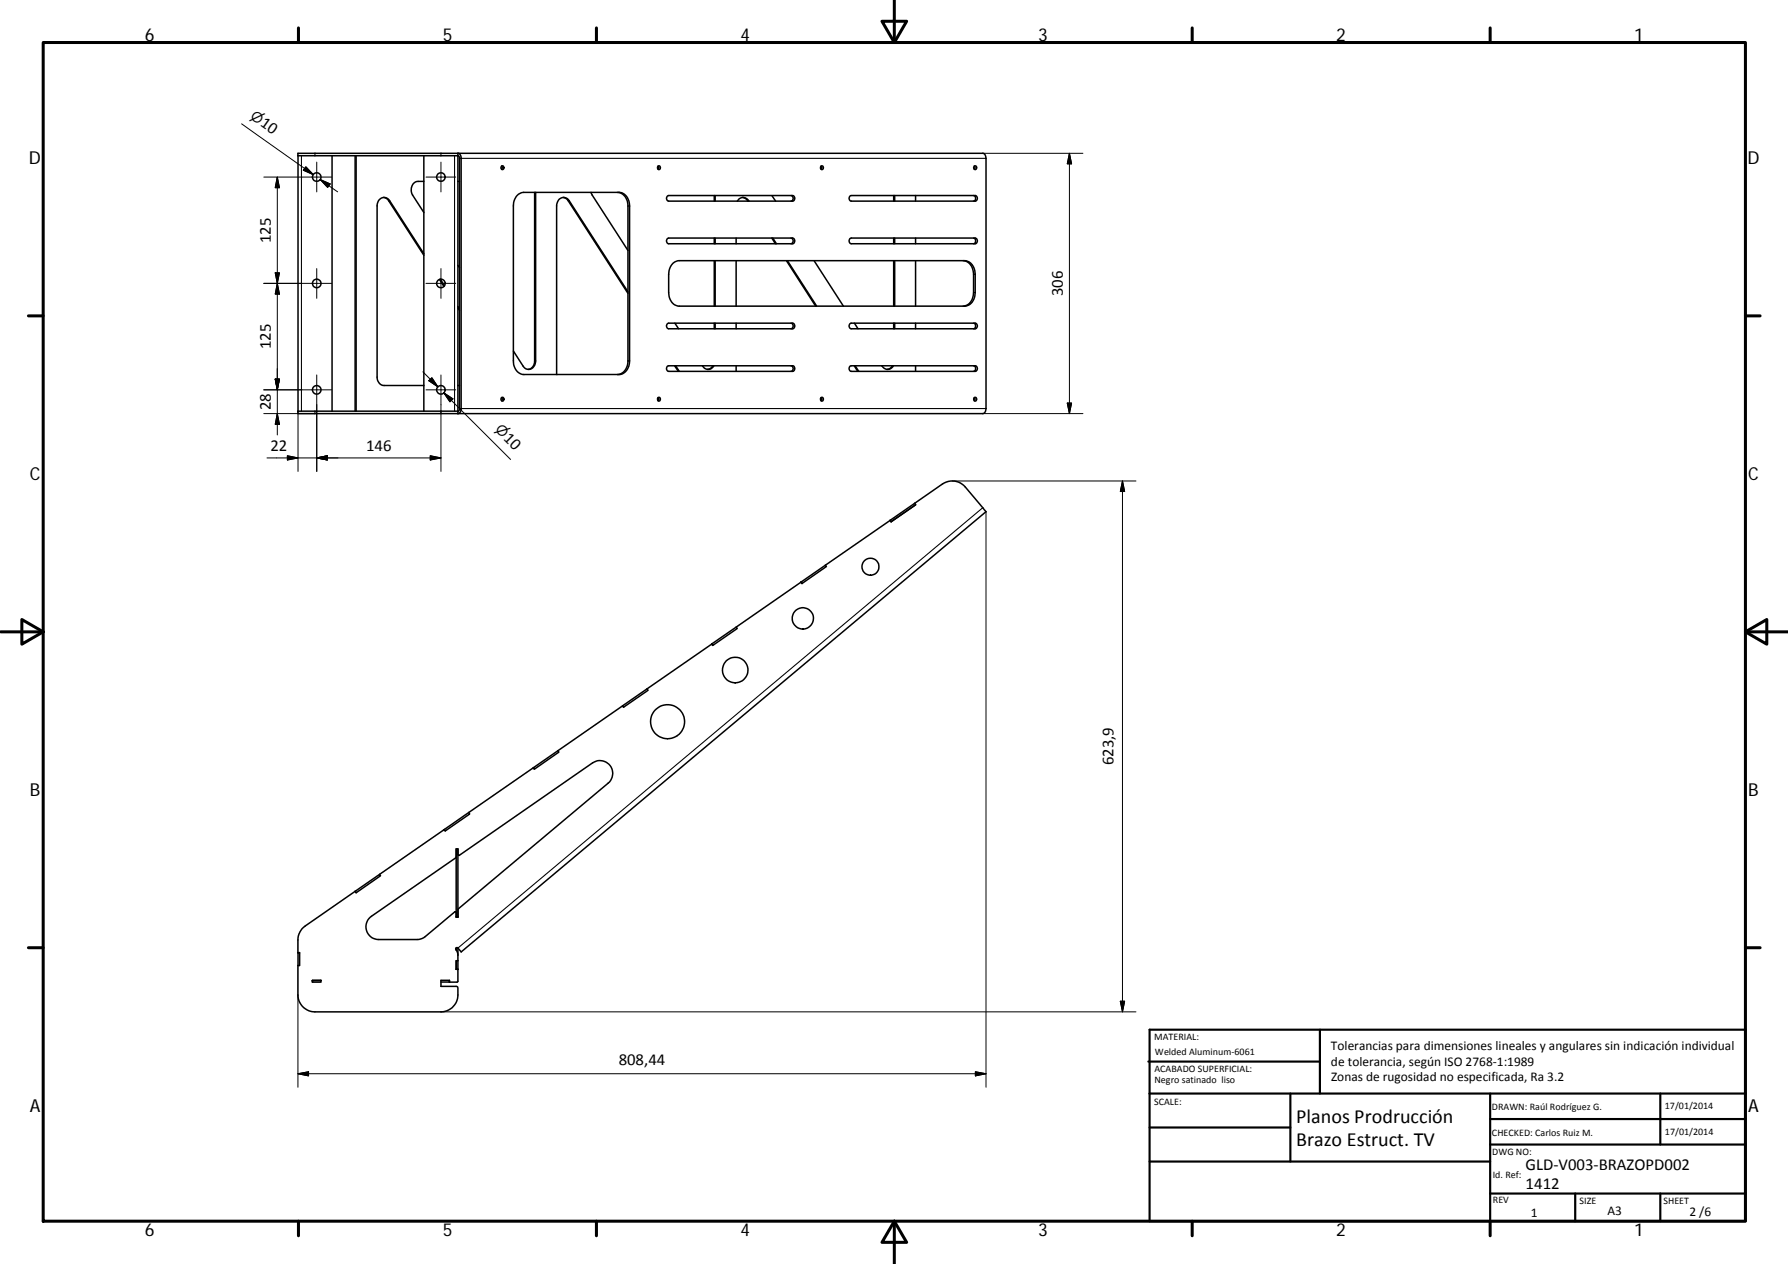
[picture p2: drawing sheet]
<svg xmlns="http://www.w3.org/2000/svg" width="420mm" height="297mm" viewBox="0 0 420 297" stroke-linecap="round" stroke-linejoin="round" font-family="sans-serif">
<g fill="none" stroke="#000" stroke-width=".36">
<path d="M70 36.6h37.2a.61 .61 0 0 1 .8 .6v58.8a.73 .73 0 0 1-1.1 .6h-36.9M78 36.6v60M83.4 36.6v60M83.7 36.6v60M99.6 36.6v60M107.6 36h-37.6v61.2h37.6M107.6 36v61.2M107.6 36h123.3l.4 .1 .2 .4 .2 .7v58.8l-.2 .8-.4 .4h-123.5M107.6 36l.5 .3 .3 .7v59l-.2 .8-.6 .4M117.9 39l.1 .3-.1 .5M117.9 39a.39 .39 0 0 1 .5 .2 .39 .39 0 0 1-.1 .5 .39 .39 0 0 1-.6-.1zM154.7 39l.1 .4-.1 .4"/>
<path d="M154.7 39a.39 .39 0 0 1 .5 .2 .39 .39 0 0 1-.2 .5 .39 .39 0 0 1-.5-.1zM192.9 39l.2 .4-.2 .4M228.9 39l.2 .3-.2 .5M229 39a.39 .39 0 0 1 .5 .2 .39 .39 0 0 1-.1 .5 .39 .39 0 0 1-.6-.1zM90.2 46.4l1 .5 8.4 13.1M99.6 59.6l-8-12.4a1.62 1.62 0 0 0-2-.7 1.62 1.62 0 0 0-1 1.9v40.2a1.88 1.88 0 0 0 1.7 2h9.3M99.6 42.6a2.78 2.78 0 0 0-2.2 .3 2.3 2.3 0 0 0-.4 2.9l2.6 4.1M107.6 42.6h.4M121.6 45.9l.9-.6 .6-.1h22.4a2.9 2.9 0 0 1 2.4 3.2v36.4a2.94 2.94 0 0 1-2.4 3.2h-22.4a2.89 2.89 0 0 1-2.5-3.2v-36.4l.2-1.2zM125.6 45.2v39.6a1.88 1.88 0 0 1-1.5 2M125.9 45.2v39.6a1.62 1.62 0 0 1-1 1.8 1.62 1.62 0 0 1-2-.6l-2.3-3.5M132.3 46.4l.8 .3 .4 .5 14.1 21.7"/>
<path d="M138.9 45.2l8.7 13.7M145.1 45.2a2.89 2.89 0 0 1 2.5 3.2v36.4a2.93 2.93 0 0 1-2.5 3.2M156.9 56l29.4-.1a.69 .69 0 0 1 .5 .7 .69 .69 0 0 1-.5 .7h-29.2a.72 .72 0 0 1-.2-1.3zM156.9 46.1l29.4-.1a.68 .68 0 0 1 .5 .6 .68 .68 0 0 1-.5 .7h-29.2a.71 .71 0 0 1-.2-1.2zM167.8 46v1.3M167.8 55.9v1.4M168.1 46v1.3M168.1 55.9v1.4M173 55.9v1.4M174.5 46.4l.8 .3 .5 .6M176 47.3a1.51 1.51 0 0 0-1.4-.9 1.51 1.51 0 0 0-1.3 .9M181.4 55.9l.8 1.4"/>
<path d="M181.4 46l.9 1.3M181.6 55.9l.8 1.4M185.9 55.9a.69 .69 0 0 1 .5 .7 .69 .69 0 0 1-.5 .7M185.9 46a.68 .68 0 0 1 .5 .6 .68 .68 0 0 1-.5 .7M199.8 46.1l29.4-.1a.68 .68 0 0 1 .5 .6 .68 .68 0 0 1-.5 .7h-29.2a.71 .71 0 0 1-.2-1.2zM199.8 56l29.4-.1a.69 .69 0 0 1 .5 .7 .69 .69 0 0 1-.5 .7h-29.2a.72 .72 0 0 1-.2-1.3zM210 46v1.3M210 55.9v1.4M210.2 46v1.3M210.2 55.9v1.4M215.1 46v1.3M215.1 55.9v1.4"/>
<path d="M228.8 46a.69 .69 0 0 1 .5 .6 .69 .69 0 0 1-.5 .7M228.8 55.9a.71 .71 0 0 1 .5 .7 .71 .71 0 0 1-.5 .7M103.3 65.7l1 1.6M103.5 65.6l.9 1.6M107.6 72.4l.4 .6M107.6 72l.4 .6M107.6 62.3l.4 .6M147.6 68.6l-13.9-21.4a1.58 1.58 0 0 0-1.8-.7 1.58 1.58 0 0 0-1.1 1.5v40M156.9 76.1l29.4-.2a.68 .68 0 0 1 .5 .7 .68 .68 0 0 1-.5 .7h-29.2a.71 .71 0 0 1-.2-1.2zM158.1 61.9l.6-.4 .9-.2h67.1a2.92 2.92 0 0 1 2.5 3.2v4.2a2.89 2.89 0 0 1-2.5 3.2h-67.1a2.89 2.89 0 0 1-2.5-3.2l.1-5.1 .4-1.1zM158.6 75.9l.9 1.4M167.8 61.3v10.6"/>
<path d="M167.8 75.9v1.4M168.1 61.3v10.6M168.1 75.9v1.4M173 61.3v10.6M173 75.9v1.4M184.8 61.3l6.9 10.6M185 61.3l6.9 10.6M185.9 75.9a.68 .68 0 0 1 .5 .7 .68 .68 0 0 1-.5 .7M191.3 61.3l6.9 10.6M199.8 76.1l29.4-.2a.68 .68 0 0 1 .5 .7 .68 .68 0 0 1-.5 .7h-29.2a.71 .71 0 0 1-.2-1.2zM200.8 75.9l.8 1.4M210 61.3v10.6"/>
<path d="M210 75.9v1.4M210.2 61.3v10.6M210.2 75.9v1.4M215.1 61.3v10.6M215.1 75.9v1.4M226.3 61.3a2.97 2.97 0 0 1 2.5 3.2v4.2a2.93 2.93 0 0 1-2.5 3.2M228.8 75.9a.69 .69 0 0 1 .5 .7 .69 .69 0 0 1-.5 .7M107.6 90.6h.4M117.9 93.5l.1 .2-.1 .5M117.9 93.4a.39 .39 0 0 1 .5 .4 .39 .39 0 0 1-.6 .3l-.1-.3zM154.7 93.5l.1 .3-.1 .4M154.7 93.4a.39 .39 0 0 1 .5 .4 .39 .39 0 0 1-.6 .3z"/>
<path d="M156.9 86h29.4a.68 .68 0 0 1 .5 .6 .68 .68 0 0 1-.5 .7h-29.2a.72 .72 0 0 1-.2-1.3zM158.5 86l.9 1.3M158.8 86l.8 1.3M165 86a1.51 1.51 0 0 0 1.4 .8 1.51 1.51 0 0 0 1.4-.8M167.5 86l-.5 .6-.7 .2M173 86v1.3M185.9 86a.68 .68 0 0 1 .5 .6 .68 .68 0 0 1-.5 .7M192.9 93.5l.2 .3-.2 .4M193 93.4a.39 .39 0 0 1 .5 .4 .39 .39 0 0 1-.6 .3l-.1-.5zM199.8 86h29.4a.68 .68 0 0 1 .5 .6 .68 .68 0 0 1-.5 .7h-29.2a.72 .72 0 0 1-.2-1.3zM200.7 86l.9 1.3M200.9 86l.9 1.3"/>
<path d="M209.7 86l-.5 .6-.7 .2M209.9 86a1.51 1.51 0 0 1-1.3 .8 1.51 1.51 0 0 1-1.4-.8M215.1 86v1.3M228.8 86a.69 .69 0 0 1 .5 .6 .69 .69 0 0 1-.5 .7M228.9 93.5l.2 .2-.2 .5M229 93.4a.38 .38 0 0 1 .5 .4 .38 .38 0 0 1-.6 .3l-.1-.3zM214.9 118.3l-26.7 18.5M214.9 118.3l.3 .3-5.8 4-.2-.3 .2 .3M214.9 118.3l6.6-4.6a4 4 0 0 1 5.3 .7l4.9 5.8-123.3 103.5-.8-.9M215.1 118.6l-5.7 4M188.2 136.8l-78.1 54.1M188.2 136.8h.1"/>
<path d="M188.2 136.8l.3 .3M194 132.8l.2 .3-5.8 4-.2-.3M209.4 122.6h.1M173 147.4l.2 .3-5.7 4-.2-.4 .2 .4M131.1 176.4l.2 .3-5.7 4-.2-.3 .2 .3M152.1 161.9l.2 .3-5.8 4-.2-.3 .2 .3M104.4 194.9l.2 .4M104.4 194.9l-32.7 22.7a4.1 4.1 0 0 0-1.7 3.3v12.9a4 4 0 0 0 4 4h29.6a4 4 0 0 0 4-4v-1.6l-.1-.3-3.9-.1v-1.4h2v.4l2-.1v-7.9M107.2 199.5v16M107.6 199.5v16M110.1 190.9l.3 .4-5.8 4-.2-.4M110.1 190.9l-5.7 4"/>
<path d="M87 215.6l20.1-14 .1-2.1h.4v1.3l.3 .2 31.4-21.7a3 3 0 0 1 4.1 .6 3 3 0 0 1-.5 4.1l-35.2 29.6-.1 1.9h-.4v-1.2h-.3l-7 5.8-1.1 .6-9.8 .1a3 3 0 0 1-2.8-1.9 3 3 0 0 1 .8-3.3zM89.2 205.5l.2 .3-5.7 4-.3-.3 .3 .3M107.2 215.5h.4M70 223.9h.4v3h-.4M70 223.9h.4M73.4 230.4h2v.4h-2zM73.4 230.4h2M73.4 230.4v.4M103.6 230.8h2M105.6 230.4v.4M107.2 222.8v.5M107.2 225.8v2"/>
<path d="M107.2 227.8h.4M107.6 225.8h-.4v2h.4M107.6 222.8l-.2-.1-.3 .2 .5 1.6"/>
<circle cx="193.1" cy="39.4" r=".4"/>
<circle cx="74.4" cy="41.6" r="1.01"/>
<circle cx="103.6" cy="41.6" r="1"/>
<circle cx="74.4" cy="66.6" r="1"/>
<circle cx="103.6" cy="66.6" r="1"/>
<circle cx="74.4" cy="91.6" r="1"/>
<circle cx="103.6" cy="91.6" r="1.01"/>
<circle cx="204.5" cy="133.2" r="2"/>
<circle cx="172.8" cy="157.5" r="3"/>
<circle cx="188.7" cy="145.3" r="2.5"/>
<circle cx="156.9" cy="169.6" r="4"/>
</g>
<g fill="none" stroke="#000" stroke-width=".25">
<path d="M70.8 36.6v60M74 36v.6M103.6 36v.6M106.8 36.6v60M108 37.2h123.7M91.3 47.2h.3M133.5 47.2h.2M147.6 48.4h.3M175.7 47.2h.2M228.8 64.5h.4M228.8 68.7h.4M74 96.6v.6"/>
<path d="M103.6 96.6v.6M108 96h123.7M125.6 84.8h.3M147.6 84.8h.3M230.9 119.3l-123.3 103.5"/>
</g>
<g fill="#000">
<circle cx="104.4" cy="194.9" r=".18"/>
<circle cx="125.4" cy="180.4" r=".18"/>
</g>
<g fill="none" stroke="#000" stroke-width=".71">
<path d="M10.1 10h400.1v277h-400.1zM70.1 6.6v3.4M140.2 6.6v3.4M207.3 5h5.8l-2.9 5zM210.2 0v10M280.2 6.6v3.4M350.2 6.6v3.4M6.7 74.2h3.4M410.2 74.2h3.4M.2 148.5h9.9M5.1 145.6l5 2.9-5 2.9zM410.2 148.5l5-2.9v5.8z"/>
<path d="M410.2 148.5h9.9M6.7 222.7h3.4M410.2 222.7h3.4M70.1 287v3.4M140.2 287v3.4M210.2 287l2.9 5h-5.8zM210.2 287v10M280.2 287v3.4M350.2 287v3.4"/>
</g>
<g fill="none" stroke="#000" stroke-width=".51">
<path d="M269.8 249.5h40.4M270.1 257h140.1M270.1 242h140.1v45h-140.1zM303.2 257v16M310.2 242v15M350.2 257v30M390.2 257v12M270.1 273h80.1M270.1 265h33.1M350.2 269h60M350.2 263h60M350.2 280.5h60"/>
<path d="M370.2 280.5v6.5M390.2 280.5v6.5"/>
</g>
<g fill="none" stroke="#000" stroke-width=".23">
<path d="M56.8 29.1l16.8 11.9-2-1.4M71.9 39.2l1.7 1.8-2.3-1zM74.4 38.1v7M103.6 38.1v7M230.9 36h23.6M251.3 36v61.2M251.3 36l.5 2.5h-1zM65.2 41.6l.5 2.5h-1zM65.2 41.6v60.6M75.2 42.2l2.4 1-.6 .8zM75.2 42.2l4.1 2.9M77.9 41.6h-15.9"/>
<path d="M100.1 41.6h7M62 66.6h15.9M64.7 64.1h1l-.5 2.5zM65.2 66.6l.5 2.5h-1zM74.4 63.1v7M100.1 66.6h7M103.6 63.1v7M62 91.6h15.9M62 97.2h12M64.7 89.1h1l-.5 2.5zM65.2 97.2l.5 2.5h-1zM70 96.6v14.2"/>
<path d="M74.4 88.1v22.7M99.4 87.4l3.5 3.5M100.1 91.6h7M100.8 89.5l.7-.7 1.4 2.1zM103.6 88.1v22.7M104.3 92.3l2.1 1.4-.7 .7zM106.1 94.1l-1.8-1.8 15.7 15.7M230.9 97.2h23.6M250.8 94.7h1l-.5 2.5zM67.5 107.1l2.5 .5-2.5 .5zM74.4 107.6l2.5-.5v1zM101.1 107.1l2.5 .5-2.5 .5z"/>
<path d="M103.6 107.6h-40.9M223.8 113h43.1M263.8 113v124.8M263.8 113l.5 2.5h-1zM231.7 120.2v135.3M70 233.8v21.7M103.6 237.8h163.3M263.3 235.3h1l-.5 2.5zM70 252.3l2.5-.4v.9zM70 252.3h161.7M229.2 251.9l2.5 .4-2.5 .5z"/>
</g>
<g fill="#000" stroke="#000" stroke-width=".23">
<path d="M251.3 36l.5 2.5h-1zM65.2 41.6l.5 2.5h-1zM71.9 39.2l1.7 1.8-2.3-1zM75.2 42.2l2.4 1-.6 .8zM64.7 64.1h1l-.5 2.5zM65.2 66.6l.5 2.5h-1zM64.7 89.1h1l-.5 2.5zM65.2 97.2l.5 2.5h-1zM100.8 89.5l.7-.7 1.4 2.1zM104.3 92.3l2.1 1.4-.7 .7zM250.8 94.7h1l-.5 2.5zM67.5 107.1l2.5 .5-2.5 .5z"/>
<path d="M74.4 107.6l2.5-.5v1zM101.1 107.1l2.5 .5-2.5 .5zM263.8 113l.5 2.5h-1zM263.3 235.3h1l-.5 2.5zM70 252.3l2.5-.4v.9zM229.2 251.9l2.5 .4-2.5 .5z"/>
</g>
<g font-size="4.7">
<text x="304.6" y="263.9">Planos Prodrucción</text>
<text x="304.6" y="269.3">Brazo Estruct. TV</text>
</g>
<g font-size="4.2">
<text x="34" y="9.6">6</text>
<text x="104" y="9.6">5</text>
<text x="174" y="9.6">4</text>
<text x="244" y="9.6">3</text>
<text x="314" y="9.6">2</text>
<text x="384" y="9.6">1</text>
<text x="6.8" y="38.7">D</text>
<text x="410.6" y="38.7">D</text>
<text x="7" y="112.9">C</text>
<text x="410.8" y="112.9">C</text>
<text x="7" y="187.1">B</text>
<text x="410.8" y="187.1">B</text>
<text x="7" y="261.3">A</text>
<text x="410.8" y="261.3">A</text>
<text x="34" y="290.4">6</text>
<text x="104" y="290.4">5</text>
<text x="174" y="290.4">4</text>
<text x="244" y="290.4">3</text>
<text x="314" y="290.4">2</text>
<text x="384" y="290.4">1</text>
</g>
<g font-size="3.9">
<text x="60.9" y="29.4" transform="rotate(35 60.9 29.4)">10</text>
<text x="63.6" y="57.1" transform="rotate(-90 63.6 57.1)">125</text>
<text x="249.7" y="69.6" transform="rotate(-90 249.7 69.6)">306</text>
<text x="63.6" y="82.1" transform="rotate(-90 63.6 82.1)">125</text>
<text x="63.6" y="96.4" transform="rotate(-90 63.6 96.4)">28</text>
<text x="63.5" y="106.1">22</text>
<text x="86" y="106.1">146</text>
<text x="118.1" y="103.1" transform="rotate(45 118.1 103.1)">10</text>
<text x="261.7" y="179.9" transform="rotate(-90 261.7 179.9)">623,9</text>
<text x="145.4" y="250.3">808,44</text>
<text x="358.5" y="274.9">GLD‐V003‐BRAZOPD002</text>
<text x="358.5" y="279.4">1412</text>
</g>
<g font-size="3.3">
<text x="58.7" y="27.8" transform="rotate(35 58.7 27.8)">⌀</text>
<text x="116.2" y="101.1" transform="rotate(45 116.2 101.1)">⌀</text>
</g>
<g font-size="3.1">
<text x="312.8" y="246.8">Tolerancias para dimensiones lineales y angulares sin indicación individual</text>
<text x="312.8" y="250.4">de tolerancia, según ISO 2768‐1:1989</text>
<text x="312.8" y="254">Zonas de rugosidad no especificada, Ra 3.2</text>
<text x="359.7" y="286">1</text>
<text x="377.7" y="285.6">A3</text>
<text x="397" y="285.9">2 /6</text>
</g>
<g font-size="2.4">
<text x="271.2" y="244.4">MATERIAL:</text>
<text x="271.3" y="251.9">ACABADO SUPERFICIAL:</text>
<text x="271.4" y="247.9">Welded Aluminum‐6061</text>
<text x="271.3" y="254.6">Negro satinado liso</text>
<text x="271.2" y="259.7">SCALE:</text>
<text x="350.6" y="260.8">DRAWN: Raúl Rodríguez G.</text>
<text x="391.2" y="260.6">17/01/2014</text>
<text x="350.6" y="267">CHECKED: Carlos Ruiz M.</text>
<text x="391.2" y="266.6">17/01/2014</text>
<text x="350.7" y="271.4">DWG NO:</text>
<text x="350.8" y="276.8">Id. Ref:</text>
<text x="350.8" y="282.8">REV</text>
<text x="371.2" y="282.9">SIZE</text>
<text x="390.9" y="282.9">SHEET</text>
</g>
</svg>
